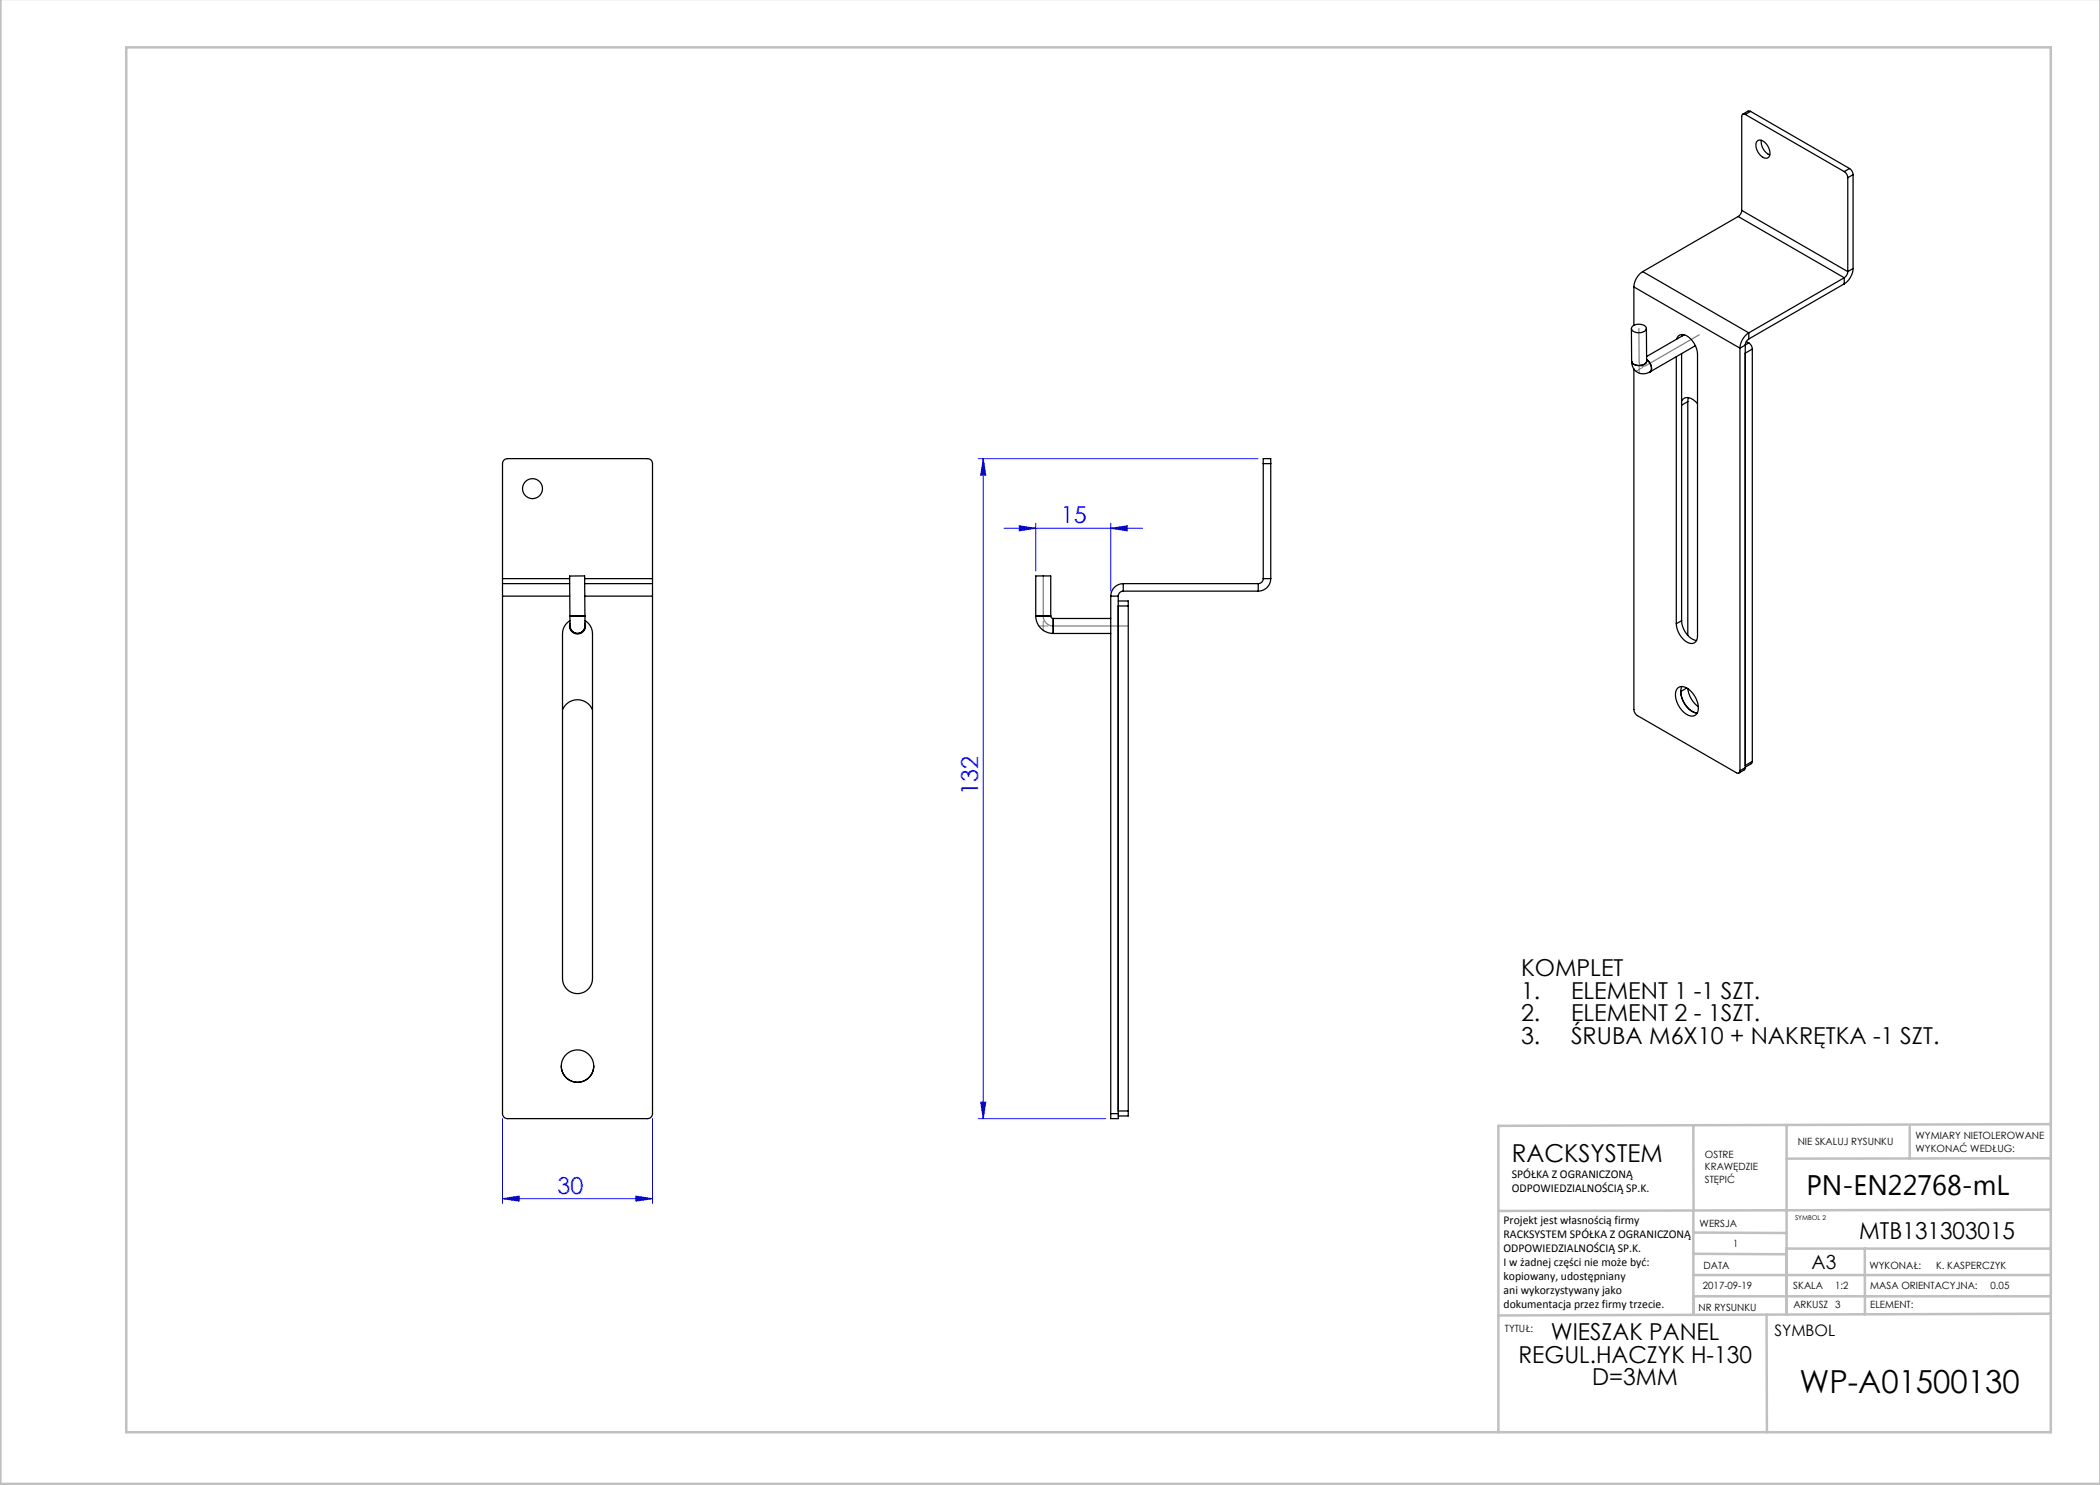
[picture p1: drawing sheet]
<svg xmlns="http://www.w3.org/2000/svg" width="420mm" height="297mm" viewBox="0 0 420 297" stroke-linecap="round" stroke-linejoin="round" font-family="sans-serif">
<g fill="none" stroke="#00f" stroke-width=".2">
<path d="M195.6 91.7h56M196.6 91.7v132M196.6 91.7l.6 3.3h-1.1zM200.8 105.7h27.7M203.8 105.2l3.3 .5-3.3 .5zM207.1 104.7v9.5M222.1 105.7l3.4-.5v1zM222.1 104.7v13.5M100.5 239.7l3.3-.5v1zM100.5 223.7v17M100.5 239.7h30M127.2 239.2l3.3 .5-3.3 .5z"/>
<path d="M130.5 223.7v17M195.6 223.7h25.5M196.1 220.4h1.1l-.6 3.3z"/>
</g>
<path d="M327.8 65.7v6.6a.87 .87 0 0 0 .4 .9 .87 .87 0 0 0 1.1-.1l10.6-6.1M208.6 115.2v8a2 2 0 0 0 2 2h15" fill="none" stroke="#808080" stroke-width=".25"/>
<g fill="none" stroke="#c0c0c0" stroke-width=".5">
<path d="M.1 -.1v296.9h419.9M25.2 9.5h385v276.9h-385zM338.7 225.2v16.9M357.3 225v37.9M382 225.4v6.3M410.1 224.8l-110.4 .4v61.2M410.1 231.7h-52.8M338.7 259.3h71.5M338.7 255h71.5M338.7 250.8l18.6 .1M338.7 246.5l18.6 .1M338.7 242.1v20.9"/>
<path d="M373 249.7v13.2M410.1 241.9l-110.4 .3M410.2 249.7h-52.9v13.2M353.3 262.9l.1 23.5M410.2 262.7l-110.5 .4"/>
</g>
<path d="M327.8 73.1v1.6M328.5 73.5l-1.4 .8M207.6 125.2h2M208.6 124.2v2" fill="none" stroke="#808080" stroke-width=".2"/>
<g fill="#00f">
<path d="M100.5 239.7l3.3-.5v1zM127.2 239.2l3.3 .5-3.3 .5z"/>
<path d="M196.6 91.7l.6 3.3h-1.1zM196.1 220.4h1.1l-.6 3.3z"/>
<path d="M203.8 105.2l3.3 .5-3.3 .5zM222.1 105.7l3.4-.5v1z"/>
</g>
<g fill="none" stroke="#000" stroke-width=".25">
<path d="M349 22.9a.43 .43 0 0 0-.5-.1 .43 .43 0 0 0-.2 .5v18.8M349 22.9l19.8 11.4M350.1 22.3l-.4-.1-1.2 .6M350.1 22.3l-1.1 .6M350.1 22.3l19.8 11.4M351.4 28.3a1.25 1.25 0 0 1 1.9 .5 2.11 2.11 0 0 1 .3 2.8 1.76 1.76 0 0 1-2-1.2 2.24 2.24 0 0 1-.2-2.1zM352.3 28.1a2.92 2.92 0 0 0 1.7 2.9M368.8 34.3a1.56 1.56 0 0 1 .8 1.2M369.6 35.5v18.8M369.9 33.7a1.56 1.56 0 0 1 .7 1.2M369.9 33.7l-1.1 .6M370.6 34.9l-1 .6"/>
<path d="M370.6 34.9v18.8M326.8 57.4l21.2 12.2M326.8 57.4v7.7M328.5 54.3a3.9 3.9 0 0 0-1.7 3.1M328.5 54.3l21.3 12.3M347.6 43.3l21.2 12.2M347.6 43.3l-19.1 11M348.3 42.1a1.56 1.56 0 0 1-.7 1.2M348.3 42.1l21.3 12.2M368.8 55.5l-19 11.1M368.8 55.5v1.3M368.8 56.8l-19 11"/>
<path d="M369.6 54.3a1.57 1.57 0 0 1-.8 1.2M370.6 53.7a3.9 3.9 0 0 1-1.8 3.1M370.6 53.7l-1 .6M326.3 65.7v6.6M326.3 72.3a2.35 2.35 0 0 0 1.2 2.2 2.35 2.35 0 0 0 2.5-.1M326.6 65.2a1.93 1.93 0 0 1 2.7 .4 1.31 1.31 0 0 1-1.7 1 .98 .98 0 0 1-1.2-1.2zM326.8 73.8v68.1a1.56 1.56 0 0 0 .7 1.2l19.8 11.5a.43 .43 0 0 0 .5 0 .43 .43 0 0 0 .2-.5M329.3 65.7v6.5M329.3 71.9a1.74 1.74 0 0 1 .7 2.5M329.3 72.2a1.78 1.78 0 0 1-2.7 .5l-.3-.4M329.3 72.2v.1M335.3 71.3v53.5"/>
<path d="M335.3 67.8a1.29 1.29 0 0 1 1-.9 1.29 1.29 0 0 1 1.3 .4 4.7 4.7 0 0 1 1.9 3.6v56.3a1.34 1.34 0 0 1-.8 1.4 1.34 1.34 0 0 1-1.5-.3 4.7 4.7 0 0 1-1.9-3.5M336.3 70.7v53.4M336.5 66.9l-.1 .3M336.9 67l-7.6 4.3M337.7 79.5l-.1 .8M339.1 69.1l-9.1 5.3M339.1 69.2h-.2M348 69.6v84.5M349 69v84.5M349 69l-1 .6M349.3 68.3l.5 .3M349.8 68.6a1.56 1.56 0 0 1 .7 1.2"/>
<path d="M349.8 66.6a3.9 3.9 0 0 0-1.8 3M349.8 67.8a1.56 1.56 0 0 0-.8 1.2M349.8 66.6v1.2M349.8 68.6l-.8 .4M350.5 69.8l-1.5 .8M350.5 69.8v82.5M252.6 92.7v-1h1.5v1M252.6 92.7v23M252.6 92.7h1.5M254.1 92.7v23M336.3 80.2a1.4 1.4 0 0 1 2.4-.2l.8 .7M337.6 80.3v46.8"/>
<path d="M337.6 80.3l-1.3 .7M100.5 119.2v103.5a1 1 0 0 0 1 1h28a1 1 0 0 0 1-1v-103.5M100.5 116.7v2.5M100.5 115.7v1M100.5 115.7v-23a1 1 0 0 1 1-1h28a1 1 0 0 1 1 1v23M100.5 116.7h13.4M100.5 119.2h13.5M100.5 115.7h13.4M116.9 115.7h13.6M116.9 116.7h13.6M117 119.2h13.5M130.5 116.7v2.5"/>
<path d="M130.5 115.7v1M222.1 119.2h1.5M222.1 119.2v103.5M223.6 119.2v103.5M224.6 116.7a2.5 2.5 0 0 0-2.5 2.5M224.6 118.2a1 1 0 0 0-1 1M224.6 116.7h27M224.6 116.7v1.5M224.6 118.2h27M251.6 116.7v1.5M252.6 115.7a1 1 0 0 1-1 1M252.6 115.7h1.5"/>
<path d="M254.1 115.7a2.5 2.5 0 0 1-2.5 2.5M117 123.2v1.1a1.78 1.78 0 0 1-1.9 2.3 2.13 2.13 0 0 1-1.1-2.3v-1.1M117 123.2h-3M117 123.2l-.1-8h-3l.1 8M117 124.1a3 3 0 0 1 1.5 2.6v69a3 3 0 0 1-3 3 3 3 0 0 1-3-3v-69a3 3 0 0 1 1.5-2.6M117 124.6a1.6 1.6 0 0 1-1.5 2.2 1.6 1.6 0 0 1-1.5-2.1M207.1 123.2a3.5 3.5 0 0 0 3.5 3.5M207.1 123.2v-8h1.5h1.5v8M208.6 123.2h1.5M208.6 123.2h-1.5M210.1 123.2l.2 .3 .3 .2M210.6 123.7v3"/>
<path d="M210.6 123.7h11.5M210.6 126.7h11.5M223.6 120.2h2v1M223.6 121.2h2M225.6 121.2v101M335.6 137.5a2.03 2.03 0 0 1 2.6 .7 4.4 4.4 0 0 1 1.3 4.3 1.41 1.41 0 0 1-2.2 .3 4.8 4.8 0 0 1-2.1-4.6zM336.3 124.1a4.2 4.2 0 0 0 3 4M336.3 124.1l-1 .7M336.4 137.3a4.5 4.5 0 0 0 2.7 5.3h.4a4.5 4.5 0 0 1-3.4-4.3l1.3-.7M337.6 137.7a5.2 5.2 0 0 0 2.1 3.6M112.5 141.9a3.3 3.3 0 0 1 3-2 3.3 3.3 0 0 1 3 2M349 153.5l-.1 .4-1.1 .7"/>
<path d="M349 153.5l-1 .6M350.5 152.3l-.2 .4-1.3 .7M350.5 152.3l-1.5 .8M112.3 213.2a3.3 3.3 0 0 0 3.2 3.2 3.3 3.3 0 0 0 3.3-3.2M222.1 222.7v1h1.5v-1M222.1 222.7h1.5M223.6 222.2h2M225.6 222.2v1h-2"/>
<circle cx="106.5" cy="97.7" r="2"/>
<circle cx="115.5" cy="213.2" r="3.2"/>
</g>
<text font-size="6.3" x="359.9" y="278.5">WP-A01500130</text>
<text font-size="5.6" x="361.3" y="239.1">PN-EN22768-mL</text>
<text font-size="4.9" x="302.4" y="232.4">RACKSYSTEM</text>
<g font-size="4.7" fill="#00f">
<text x="212.2" y="104.6">15</text>
<text x="195.6" y="159" transform="rotate(-90 195.6 159)">132</text>
<text x="111.5" y="238.7">30</text>
</g>
<g font-size="4.7">
<text x="304.2" y="195.2">KOMPLET</text>
<text x="304.2" y="199.7">1.</text>
<text x="314.2" y="199.7">ELEMENT 1 -1 SZT.</text>
<text x="304.2" y="204.3">2.</text>
<text x="304.2" y="208.8">3.</text>
<text x="314.2" y="204.3">ELEMENT 2 - 1SZT.</text>
<text x="314.2" y="208.8">ŚRUBA M6X10 + NAKRĘTKA -1 SZT.</text>
<text x="371.9" y="247.8">MTB131303015</text>
<text x="310.2" y="268.1">WIESZAK PANEL</text>
<text x="303.7" y="272.6">REGUL.HACZYK H-130</text>
<text x="318.4" y="277.1">D=3MM</text>
</g>
<text font-size="3.9" x="362.3" y="253.8">A3</text>
<text font-size="3.2" x="354.9" y="267.2">SYMBOL</text>
<g font-size="2.4">
<text x="302.4" y="235.6">SPÓŁKA Z OGRANICZONĄ</text>
<text x="302.4" y="238.4">ODPOWIEDZIALNOŚCIĄ SP.K.</text>
<text x="300.7" y="244.7">Projekt jest własnością firmy</text>
<text x="300.7" y="247.5">RACKSYSTEM SPÓŁKA Z OGRANICZONĄ</text>
<text x="300.7" y="250.3">ODPOWIEDZIALNOŚCIĄ SP.K.</text>
<text x="300.7" y="253.1">I w żadnej części nie może być:</text>
<text x="300.7" y="256">kopiowany, udostępniany</text>
<text x="300.7" y="258.8">ani wykorzystywany jako</text>
<text x="300.7" y="261.6">dokumentacja przez firmy trzecie.</text>
</g>
<g font-size="2">
<text x="383.1" y="227.9">WYMIARY NIETOLEROWANE</text>
<text x="341" y="231.6">OSTRE</text>
<text x="359.5" y="228.9">NIE SKALUJ RYSUNKU</text>
<text x="383.1" y="230.4">WYKONAĆ WEDŁUG:</text>
<text x="341" y="234.1">KRAWĘDZIE</text>
<text x="341" y="236.6">STĘPIĆ</text>
<text x="339.9" y="245.4">WERSJA</text>
<text x="346.6" y="249.5">1</text>
<text x="340.6" y="257.7">2017-09-19</text>
<text x="340.7" y="253.8">DATA</text>
<text x="358.7" y="257.7">SKALA</text>
<text x="367" y="257.7">1:2</text>
<text x="373.9" y="253.8">WYKONAŁ:</text>
<text x="374.1" y="257.7">MASA ORIENTACYJNA:</text>
<text x="387.2" y="253.8">K. KASPERCZYK</text>
<text x="398.1" y="257.7">0.05</text>
<text x="339.7" y="262.3">NR RYSUNKU</text>
<text x="358.7" y="261.7">ARKUSZ 3</text>
<text x="374.1" y="261.7">ELEMENT:</text>
<text x="301" y="266.4">TYTUŁ:</text>
</g>
<text font-size="1.3" x="359" y="244">SYMBOL 2</text>
</svg>
